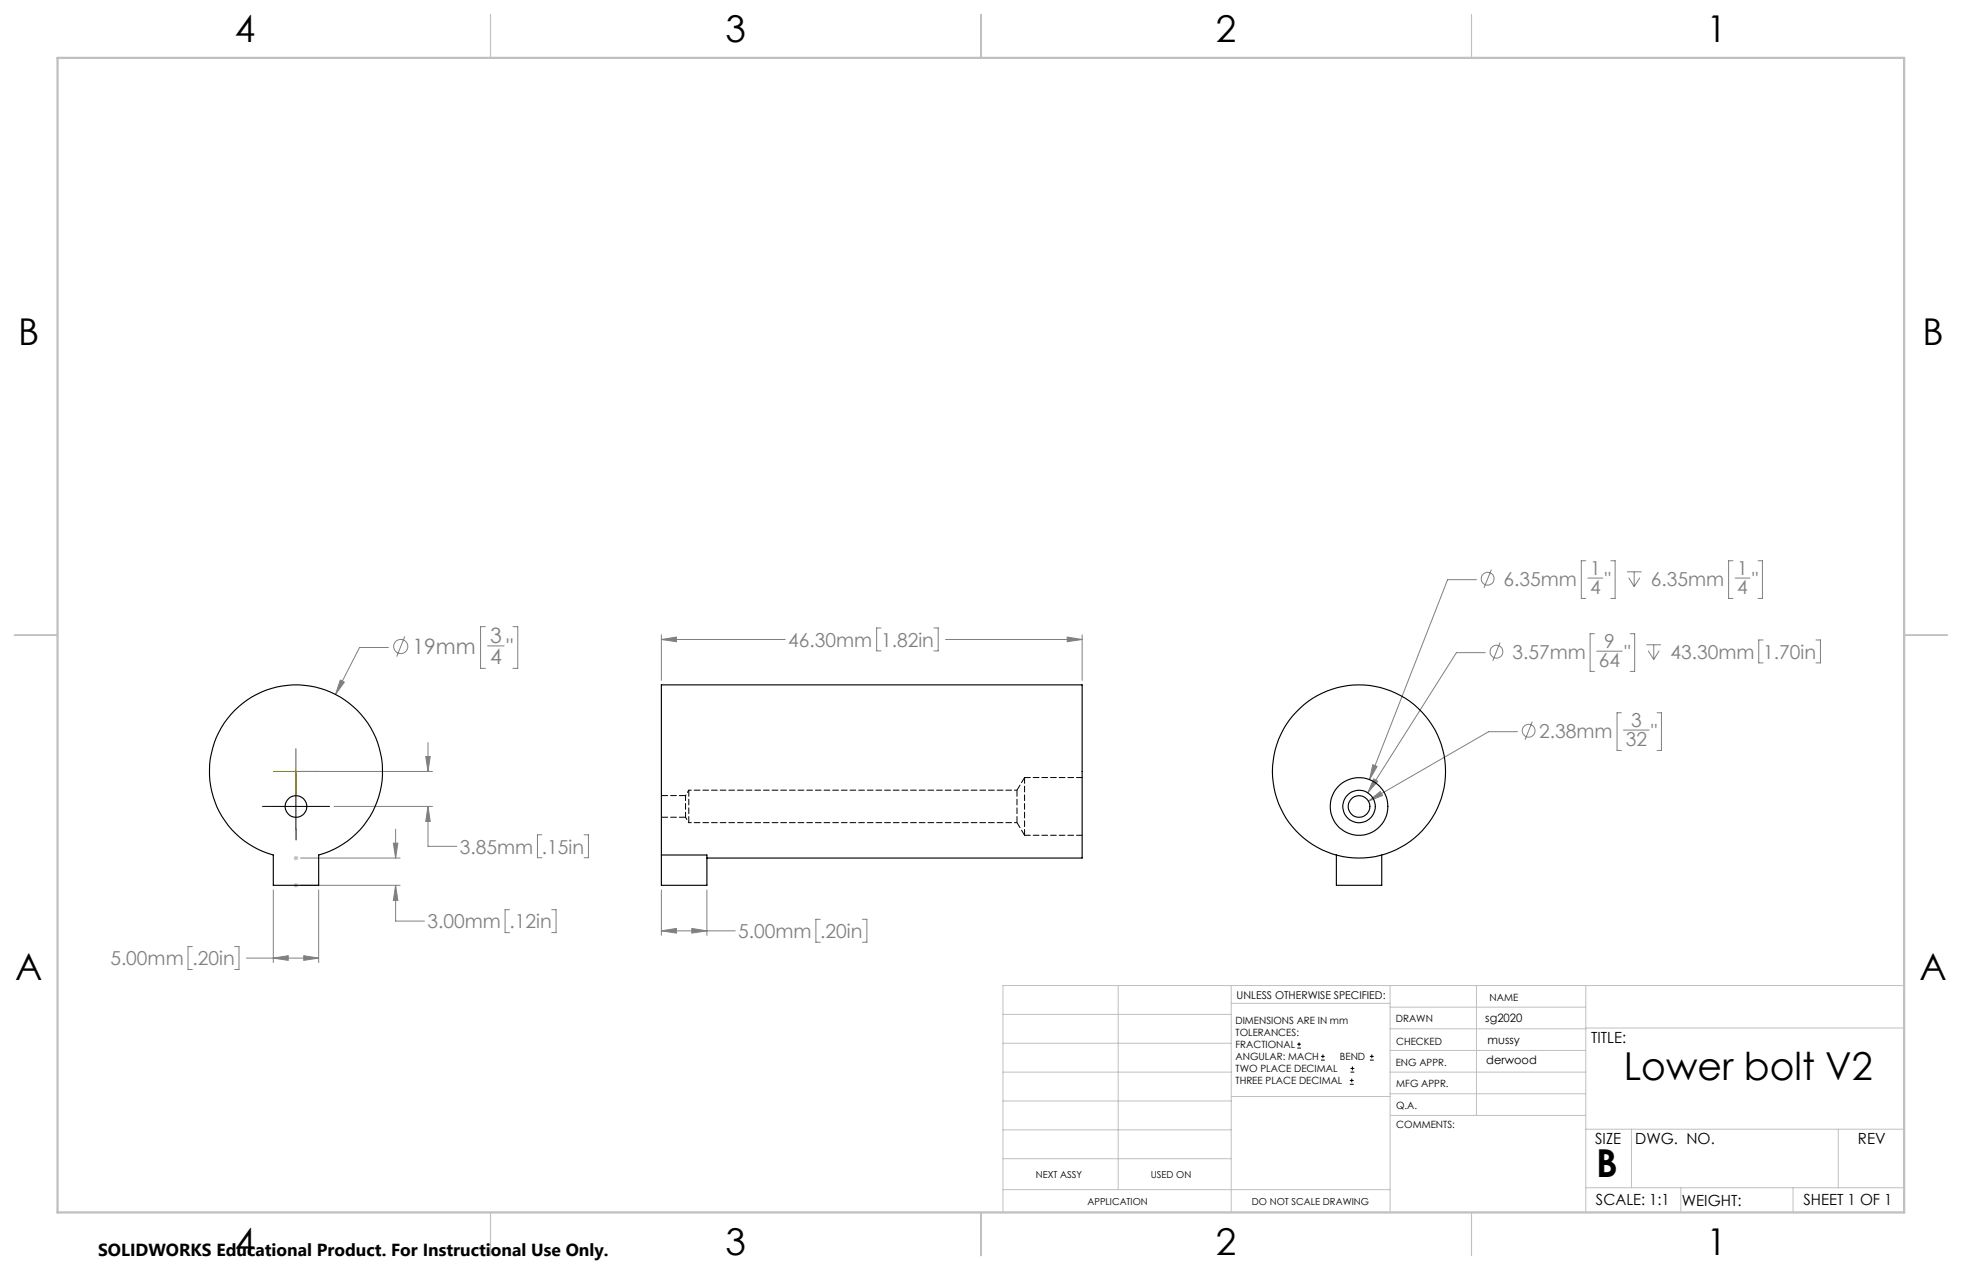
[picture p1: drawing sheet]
<svg xmlns="http://www.w3.org/2000/svg" width="432mm" height="279mm" viewBox="0 0 432 279" stroke-linecap="round" stroke-linejoin="round" font-family="sans-serif">
<g fill="none" stroke="#808080" stroke-width=".22">
<path d="M106.8 137.9h-1v9.1h1M112.9 137.9h1v9.1h-1M145.6 139.7v10M193.9 138.1h-1v5.1h1M205.5 138.1h1v5.1h-1M238.2 139.7v10M324.9 127.5h-6.3l-17.2 44M328.2 125.3l-1.6 4M349 123.4h-1v8.3h1M349.5 127.2h3.2M350.9 139.4h-.9v8.3h.9M354.5 123.4h1v8.3h-1"/>
<path d="M358.1 125.8h3.2M358.5 127.1l1.2 1.9M358.8 139.4h1v8.3h-1M359.7 125.8v3.2M360.9 127.1l-1.2 1.9M381.4 123.4h-1v8.3h1M381.9 127.2h3.2M386.9 123.4h1v8.3h-1M74.9 149.6l.9 .5-2 2.7zM85.5 142.5h-6.4l-5.3 10.3M89.1 140l-1.8 4.5M107.3 142.1h3.6"/>
<path d="M145.6 140.7h27.2M145.6 140.7l3.3-.5v1zM208.1 140.7h30.1M234.9 140.2l3.3 .5-3.3 .5zM326.9 143.6h-6.4l-19.5 30.8M330.1 141.4l-1.6 4M337.2 158.8l-1.6 4M351.4 143.3h5.6M356.8 156.8h-.9v8.3h.9M362.3 141.9h3.2M362.7 143.2l1.3 1.9M364 141.9v3.2"/>
<path d="M364.7 156.8h1v8.3h-1M365.2 143.2l-1.2 1.9M388 140.8h-.9v5h.9M399.7 140.8h.9v5h-.9M66.1 169.7h29.1M73.5 177.4h21.7M93.7 166.4h1l-.5 3.3zM94.2 177.4l.5 3.3h-1zM94.2 177.4v8.8h6.3M94.2 163.4v6.3M301.2 176.2l2.6-2.1 .5 .9zM302.1 168.2l1 .4-1.7 2.9z"/>
<path d="M302.3 171.3l.9 .6-2.2 2.5zM334 161h-6.4l-26.4 15.2M357.3 160.6h5.6M60.1 195.8v16M66.1 188.8h22M66.1 194.8h22M70.1 195.8v16M86.6 185.5h1l-.5 3.3zM87.1 194.8v7.8h6.3M87.1 182.4v6.4M87.1 194.8l.5 3.3h-1zM119.2 183.7h-.9v5h.9"/>
<path d="M128.6 183.7h.9v5h-.9M145.6 195.8v10M155.6 195.8v10M42.3 208.2h-.9v5.1h.9M51.6 208.2h1v5.1h-1M54.2 210.8h15.9M60.1 210.8l3.3-.5v1zM66.9 210.3l3.2 .5-3.2 .5zM112.1 200.1h-.9v5.1h.9M121.4 200.1h1v5.1h-1M145.6 204.8h16.2M145.6 204.8l3.3-.5v1z"/>
<path d="M152.3 204.3l3.3 .5-3.3 .5zM180.5 202.2h-.9v5.1h.9M189.8 202.2h1v5.1h-1"/>
<circle cx="327.4" cy="127.3" r="1.41"/>
<circle cx="88.2" cy="142.2" r="1.55"/>
<circle cx="329.4" cy="143.4" r="1.41"/>
<circle cx="336.4" cy="160.8" r="1.4"/>
</g>
<g fill="none" stroke="#000" stroke-width=".22">
<path d="M60.1 177.4h10M65.1 172.4v10M285.5 230.6h.8M285.5 229.7h.8M285.9 229.3v.9M290.7 233.2h.8M290.7 232.4h.8M291.1 232v.8M297.1 238.5h.8M297.1 237.7h.8M297.2 235.9h.9M297.2 235.1h.9"/>
<path d="M297.5 237.3v.8M297.6 234.6v.9M301.5 233.2h.8M301.5 232.4h.8M301.9 232v.8"/>
</g>
<g fill="none" stroke="#c0c0c0" stroke-width=".22">
<path d="M64.6 188.8h1.1M64.6 194.8h1.1M64.8 188.4l.7 .7M64.8 194.4l.7 .7M65.1 188.3v1M65.1 194.3v1M65.5 188.4l-.7 .7M65.5 194.4l-.7 .7M246.1 216.8v44.9M271 216.8v49.9M305.9 216.8v49.9M324.9 216.8v28.6"/>
<path d="M349 216.8v49.9M419.1 216.8h-198.4v49.9M220.7 235.9h50.3M220.7 229.5h50.3M220.7 223.2h50.3M271 220.7h34.9M305.9 231.1h43.1M305.9 226.3h43.1M305.9 221.6h43.1M305.9 235.9h43.1M349 226.2h70.1M220.7 248.6h50.3"/>
<path d="M220.7 242.2h50.3M220.7 254.9h50.3M271 241.2h35M305.9 240.6h43.1M306 245.4h43M349 248.4h70.1M359.1 248.4v12.9M404.6 248.4v12.9M220.7 261.7h85.2M349 261.3h70.1M369.9 261.3v5.4M394.6 261.3v5.4"/>
</g>
<path d="M60.2 177.4h-2.4M65.2 172.4v-2.4M70.2 177.4h2.3M65.2 182.4v2.4" fill="none" stroke="#000" stroke-width=".22" stroke-dasharray="15.2 1.3 1.3 1.3"/>
<path d="M60.1 169.7h10M65.1 164.7v10" fill="none" stroke="#808000" stroke-width=".22"/>
<path d="M108 3.2v9.5M215.9 3.2v9.5M323.8 3.2v9.5M3.1 139.7h9.6M419.1 139.7h9.5M108 266.7v9.6M215.9 266.7v9.6M323.8 266.7v9.6" fill="none" stroke="#c0c0c0" stroke-width=".25"/>
<path d="M12.7 12.7h406.4v254h-406.4z" fill="none" stroke="#c0c0c0" stroke-width=".5"/>
<g fill="#808080">
<path d="M74.9 149.6l.9 .5-2 2.7z"/>
<path d="M86.6 185.5h1l-.5 3.3zM87.1 194.8l.5 3.3h-1z"/>
<path d="M93.7 166.4h1l-.5 3.3zM94.2 177.4l.5 3.3h-1zM60.1 210.8l3.3-.5v1zM66.9 210.3l3.2 .5-3.2 .5zM234.9 140.2l3.3 .5-3.3 .5zM145.6 140.7l3.3-.5v1zM152.3 204.3l3.3 .5-3.3 .5zM145.6 204.8l3.3-.5v1zM302.1 168.2l-.7 3.3 1.7-2.9zM302.3 171.3l-1.3 3.1 2.2-2.5zM301.2 176.2l3.1-1.2-.5-.9z"/>
</g>
<g fill="none" stroke="#000" stroke-width=".25">
<path d="M51.6 156.3a19 19 0 0 1 30 3.8 19 19 0 0 1-11.5 28v6.7h-10v-6.7a19 19 0 0 1-8.5-31.8zM145.6 188.1v-37.4h92.6v38.1h-82.6M145.6 188.1h10v6.7h-10zM294.1 188.1v6.7h10v-6.7"/>
<circle cx="65.1" cy="177.4" r="2.39"/>
<circle cx="299.1" cy="169.7" r="19.1"/>
<circle cx="299.1" cy="177.4" r="6.3"/>
<circle cx="299.1" cy="177.4" r="2.39"/>
<circle cx="299.1" cy="177.4" r="3.6"/>
</g>
<path d="M225.5 171.1v12.7M225.5 171.1l-1.7 2.7M238.2 171.1h-12.7M223.8 181l1.7 2.8M225.5 183.8h12.7" fill="none" stroke="#000" stroke-width=".22" stroke-dasharray="1.3 .6"/>
<path d="M145.6 179.8h5.3M150.9 175h-5.3M151.6 173.8v7.2M223.8 173.8v7.2" fill="none" stroke="#000" stroke-width=".22" stroke-dasharray="1.3 .6" stroke-dashoffset="-.1"/>
<path d="M150.9 175v4.8" fill="none" stroke="#000" stroke-width=".22" stroke-dasharray="1.3 .6" stroke-dashoffset=".2"/>
<path d="M150.9 179.8l.7 1.2M151.6 173.8l-.7 1.2M223.8 173.8h-72.2M151.6 181h72.2" fill="none" stroke="#000" stroke-width=".22" stroke-dasharray="1.3 .6" stroke-dashoffset=".7"/>
<g font-size="8.5">
<text x="357.4" y="237.7">Lower bolt V2</text>
<text x="351.3" y="259">B</text>
</g>
<g font-size="8.1">
<text x="51.7" y="9.3">4</text>
<text x="159.7" y="9.3">3</text>
<text x="267.6" y="9.3">2</text>
<text x="375.6" y="9.3">1</text>
<text x="4" y="76">B</text>
<text x="423.1" y="76">B</text>
<text x="3.3" y="215.7">A</text>
<text x="422.4" y="215.7">A</text>
<text x="51.7" y="276">4</text>
<text x="159.7" y="276">3</text>
<text x="267.6" y="276">2</text>
<text x="375.6" y="276">1</text>
</g>
<g font-size="4.7" fill="#808080">
<text x="90.8" y="143.9">19mm</text>
<text x="107.9" y="141.4">3</text>
<text x="111.5" y="143.9">&quot;</text>
<text x="107.9" y="146">4</text>
</g>
<g font-size="4.2" fill="#808080">
<text x="330.9" y="128.9">6.35mm</text>
<text x="349.9" y="126.5">1</text>
<text x="349.9" y="130.7">4</text>
<text x="353.2" y="128.9">&quot;</text>
<text x="363.3" y="128.9">6.35mm</text>
<text x="382.3" y="126.5">1</text>
<text x="382.3" y="130.7">4</text>
<text x="385.6" y="128.9">&quot;</text>
<text x="173.5" y="142.3">46.30mm</text>
<text x="193.9" y="142.3">1.82in</text>
<text x="353" y="142.6">9</text>
<text x="332.9" y="144.9">3.57mm</text>
<text x="351.9" y="146.8">64</text>
<text x="357.5" y="144.9">&quot;</text>
<text x="367.6" y="144.9">43.30mm</text>
<text x="388.1" y="144.9">1.70in</text>
<text x="359" y="160">3</text>
<text x="338.8" y="162.3">2.38mm</text>
<text x="357.8" y="164.2">32</text>
<text x="363.4" y="162.3">&quot;</text>
<text x="101.2" y="187.8">3.85mm</text>
<text x="119.3" y="187.8">.15in</text>
<text x="94.1" y="204.2">3.00mm</text>
<text x="112.2" y="204.2">.12in</text>
<text x="162.5" y="206.4">5.00mm</text>
<text x="180.5" y="206.4">.20in</text>
<text x="24.3" y="212.4">5.00mm</text>
<text x="42.4" y="212.4">.20in</text>
</g>
<text font-size="3.8" x="21.6" y="276.3">SOLIDWORKS Educational Product. For Instructional Use Only.</text>
<g font-size="3.4">
<text x="350.2" y="229.5">TITLE:</text>
<text x="351.1" y="251.6">SIZE</text>
<text x="359.9" y="251.6">DWG. NO.</text>
<text x="408.9" y="251.7">REV</text>
<text x="351.2" y="265.2">SCALE: 1:1</text>
<text x="370.1" y="265.3">WEIGHT:</text>
<text x="396.9" y="265.2">SHEET 1 OF 1</text>
</g>
<g font-size="2.5">
<text x="326.9" y="224.8">sg2020</text>
<text x="327.4" y="229.6">mussy</text>
<text x="327.1" y="234.2">derwood</text>
</g>
<text font-size="2.4" x="272.2" y="219.7">UNLESS OTHERWISE SPECIFIED:</text>
<g font-size="2.2">
<text x="327.8" y="220.1">NAME</text>
<text x="271.9" y="225.3">DIMENSIONS ARE IN mm</text>
<text x="271.9" y="227.9">TOLERANCES:</text>
<text x="307.2" y="224.9">DRAWN</text>
<text x="271.9" y="230.6">FRACTIONAL</text>
<text x="271.9" y="233.2">ANGULAR: MACH</text>
<text x="294.9" y="233.2">BEND</text>
<text x="307.3" y="229.8">CHECKED</text>
<text x="271.9" y="235.9">TWO PLACE DECIMAL</text>
<text x="271.9" y="238.5">THREE PLACE DECIMAL</text>
<text x="307.2" y="234.5">ENG APPR.</text>
<text x="307.3" y="239.2">MFG APPR.</text>
<text x="307.3" y="243.9">Q.A.</text>
<text x="307.3" y="248.1">COMMENTS:</text>
</g>
<g font-size="2.1">
<text x="227.9" y="259.2">NEXT ASSY</text>
<text x="253.3" y="259.2">USED ON</text>
<text x="239.3" y="265">APPLICATION</text>
<text x="275.5" y="265.1">DO NOT SCALE DRAWING</text>
</g>
</svg>
